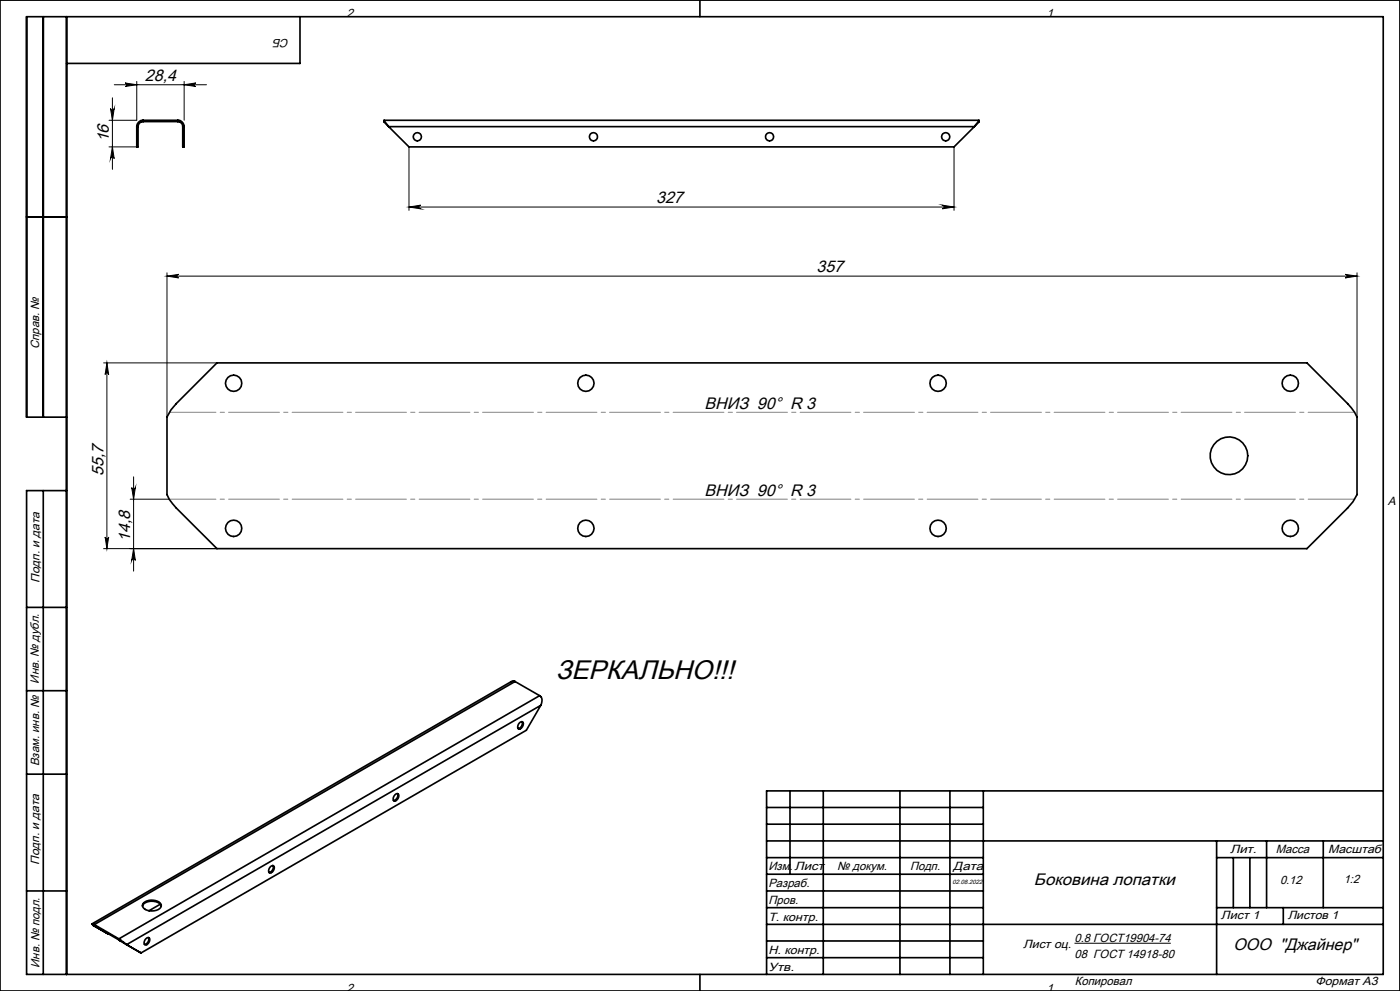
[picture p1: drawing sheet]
<svg xmlns="http://www.w3.org/2000/svg" width="420mm" height="297mm" viewBox="0 0 420 297" stroke-linecap="round" stroke-linejoin="round" font-family="sans-serif">
<g fill="none" stroke="#000" stroke-width=".3">
<path d="M32.7 36.1h8.3M33.2 32.5a.55 .55 0 0 0 .5 .6 .55 .55 0 0 0 .6-.6l-.6 3.6zM33.7 29.3v21.5M34.3 25.4h27.6M37.5 24.9l3.5 .5-3.5 .5a.53 .53 0 0 0 .5-.5 .53 .53 0 0 0-.5-.5zM41 24.4v11.6M55.2 25.4l3.5-.5a.53 .53 0 0 0-.5 .5 .53 .53 0 0 0 .5 .5zM55.2 24.4v11.6M32.7 44h8.3M33.7 44l.6 3.6a.55 .55 0 0 0-.6-.6 .55 .55 0 0 0-.5 .6zM122.7 44.1v18.9M286.2 44.1v18.9"/>
<path d="M122.7 62.1h163.5M122.7 62.1l3.5-.6a.55 .55 0 0 0-.5 .5 .55 .55 0 0 0 .5 .6zM282.7 61.5l3.5 .6-3.5 .5a.55 .55 0 0 0 .5-.6 .55 .55 0 0 0-.5-.5zM50.1 82.8l3.5-.6a.53 .53 0 0 0-.5 .6 .53 .53 0 0 0 .5 .5zM50.1 81.8v43.2M50.1 82.8h357M403.6 82.2l3.5 .6-3.5 .5a.53 .53 0 0 0 .5-.5 .53 .53 0 0 0-.5-.6zM407.1 81.8v43.2M31.1 108.8h34M32.1 108.8l.5 3.5a.53 .53 0 0 0-.5-.5 .53 .53 0 0 0-.6 .5zM32.1 108.8v55.6M39.1 149.6h11.7"/>
<path d="M39.5 146.1a.55 .55 0 0 0 .6 .5 .55 .55 0 0 0 .5-.5l-.5 3.5zM40.1 142.9v28.3M31.1 164.4h34M31.5 160.9a.53 .53 0 0 0 .6 .6 .53 .53 0 0 0 .5-.6l-.5 3.5zM40.1 164.4l.5 3.6a.55 .55 0 0 0-.5-.6 .55 .55 0 0 0-.6 .6zM322.4 282.7h28.8"/>
</g>
<g fill="none" stroke="#000" stroke-width=".5">
<path d="M0 0h420v297h-420zM13 5v120M20 5v287M90 5v14h-70M210 0v5M41 38h.4M41 38v6h.4v-6M42.3 36.2l-.9 .7-.4 1.1M42.3 36.2l.1 .3M42.4 36.5l-.7 .6-.3 .9M42.9 36.4l-.5 .1M42.9 36.1l-.6 .1"/>
<path d="M42.9 36.4h10.4M42.9 36.1v.3M42.9 36.1h10.4M53.3 36.1l.7 .1M53.3 36.4l.6 .1M53.3 36.1v.3M53.9 36.5l.7 .6 .2 .9M54 36.2l.9 .7 .3 1.1M54 36.2l-.1 .3M54.8 38h.4M54.8 38v6h.4v-6M115.2 36.2h178.5"/>
<path d="M115.2 36.2l1.4 1.8M115.2 36.2l.1 .5 1.3 1.3M116.6 38h175.7M116.6 38l6.1 6h163.5l6.1-6M293.7 36.2l-1.4 1.8M293.7 36.2l-.1 .5-1.3 1.3M8 65h12M20 125h-12v-120h407v287h-407v-145h12M52.9 121l12.2-12.2h327l12.2 12.2 2.1 2.5 .7 1.5v23.2l-1.2 2.2-1.6 1.9-12.2 12.1h-327l-12.2-12.1-2.1-2.6-.7-1.5v-23.2l1.2-2.2zM13 147v145M8 182h12M8 207h12"/>
<path d="M154.5 204.3l-.4-.2-.7 .2-125.8 72.6M154.5 204.3l-126.2 72.8M154.5 204.3l7.4 4.2M155.8 216.7l.3-.3 .7-.1a1.41 1.41 0 0 1-1.3 2.1 1.2 1.2 0 0 1 .3-1.7zM156.6 216.3a1.52 1.52 0 0 1-1.2 2M161.9 208.5l.2 .1a1.31 1.31 0 0 1 .4 1.9l-.3 .9M161.9 208.5l-126.2 72.9M162.2 211.4l-124.2 71.7M162.2 211.4l-4.3 7.5-115.6 66.7M8 232h12M118.5 238.2l.3-.3h.6a1.41 1.41 0 0 1-1.2 2.1 1.25 1.25 0 0 1 .3-1.8zM119.2 237.8a1.57 1.57 0 0 1-1.2 2.1"/>
<path d="M237 237v25M247 237v55M270 237v55M285 237v55M295 237v55M415 237h-185v55M81.1 259.8l.7-.4 .3 .1a1.41 1.41 0 0 1-1.3 2.1 1.25 1.25 0 0 1 .3-1.8zM81.9 259.4a1.57 1.57 0 0 1-1.2 2.1M230 252h185M230 257h65M230 242h65M230 247h65"/>
<path d="M365 252v40M365 257h50M370 257v15M375 257v15M380 252v20M397 252v20M8 267h12M27.8 276.9l.5 .2M27.8 276.9h-.2l.3 .4M27.8 276.9l.1 .4M27.9 277.3l.4 .1M27.9 277.3l-.1-.1 .4 .3"/>
<path d="M27.9 277.3l.3 .2M27.9 277.3l4.7 2.7M28.2 277.5l4.4 2.5M28.3 277.4l7.4 4.3M28.3 277.1v.3M28.3 277.1l7.4 4.3M28.3 277.4l-.1 .1M32.6 279.9v.1M42.8 271.6a3.1 3.1 0 0 1 3.9-1.4 2 2 0 0 1 1.7 1.4M43 270.6a3.7 3.7 0 0 1 5.4 .5 1.94 1.94 0 0 1-2.2 1.9 3 3 0 0 1-3.5-1.5zM48.1 271l-3.4 1.9M230 277h185"/>
<path d="M230 272h65M230 262h65M230 267h65M365 272h50M385 272v5M35.7 281.4l.5 .3M35.7 281.7l.4 .3M35.7 281.4v.3M36.1 282l1.6 1M36.2 281.7l1.8 1.4M36.2 281.7l-.1 .3M37.7 283l.3 .1"/>
<path d="M37.7 283l4.6 2.6M38 283.1l4.3 2.5M43.7 281.4l.4-.3 .6-.1a1.41 1.41 0 0 1-1.2 2.1 1.2 1.2 0 0 1 .2-1.7zM44.5 281a1.52 1.52 0 0 1-1.2 2M210 292v5M230 282h65M230 287h65"/>
<circle cx="125.2" cy="41" r="1.23"/>
<circle cx="178" cy="41" r="1.23"/>
<circle cx="230.9" cy="41" r="1.23"/>
<circle cx="283.7" cy="41" r="1.23"/>
<circle cx="70.1" cy="114.9" r="2.44"/>
<circle cx="175.8" cy="114.9" r="2.44"/>
<circle cx="281.4" cy="114.9" r="2.45"/>
<circle cx="387.1" cy="114.9" r="2.44"/>
<circle cx="368.7" cy="136.6" r="5.7"/>
<circle cx="70.1" cy="158.3" r="2.45"/>
<circle cx="175.7" cy="158.3" r="2.45"/>
<circle cx="281.4" cy="158.3" r="2.46"/>
<circle cx="387.1" cy="158.3" r="2.45"/>
</g>
<path d="M50.8 123.6h355.6M406.4 149.6h-355.6" fill="none" stroke="#808080" stroke-width=".3" stroke-dasharray="15.2 1.3 1.3 1.3" stroke-dashoffset="1.3"/>
<g fill="#000">
<path d="M33.2 32.5a.55 .55 0 0 0 .5 .6 .55 .55 0 0 0 .6-.6l-.6 3.6zM33.7 44l.6 3.6a.55 .55 0 0 0-.6-.6 .55 .55 0 0 0-.5 .6zM32.1 108.8l.5 3.5a.53 .53 0 0 0-.5-.5 .53 .53 0 0 0-.6 .5zM31.5 160.9a.53 .53 0 0 0 .6 .6 .53 .53 0 0 0 .5-.6l-.5 3.5zM39.5 146.1a.55 .55 0 0 0 .6 .5 .55 .55 0 0 0 .5-.5l-.5 3.5zM40.1 164.4l.5 3.6a.55 .55 0 0 0-.5-.6 .55 .55 0 0 0-.6 .6z"/>
<path d="M55.2 25.4l3.5-.5a.53 .53 0 0 0-.5 .5 .53 .53 0 0 0 .5 .5zM37.5 24.9l3.5 .5-3.5 .5a.53 .53 0 0 0 .5-.5 .53 .53 0 0 0-.5-.5z"/>
<path d="M282.7 61.5l3.5 .6-3.5 .5a.55 .55 0 0 0 .5-.6 .55 .55 0 0 0-.5-.5zM122.7 62.1l3.5-.6a.55 .55 0 0 0-.5 .5 .55 .55 0 0 0 .5 .6z"/>
<path d="M50.1 82.8l3.5-.6a.53 .53 0 0 0-.5 .6 .53 .53 0 0 0 .5 .5zM403.6 82.2l3.5 .6-3.5 .5a.53 .53 0 0 0 .5-.5 .53 .53 0 0 0-.5-.6z"/>
</g>
<text font-size="8" x="166.7" y="203.4">ЗЕРКАЛЬНО!!!</text>
<g font-size="5">
<text x="43.5" y="24.3">28,4</text>
<text x="32.7" y="42.7" transform="rotate(-90 32.7 42.7)">16</text>
<text x="196.8" y="60.9">327</text>
<text x="244.9" y="81.7">357</text>
<text x="211.4" y="122.5">ВНИЗ 90° R 3</text>
<text x="31" y="142.6" transform="rotate(-90 31 142.6)">55,7</text>
<text x="211.4" y="148.6">ВНИЗ 90° R 3</text>
<text x="39" y="162.5" transform="rotate(-90 39 162.5)">14,8</text>
<text x="310.2" y="265.2">Боковина лопатки</text>
<text x="370.1" y="284.6">ООО &quot;Джайнер&quot;</text>
</g>
<g font-size="3.6">
<text x="104" y="5.2">2</text>
<text x="314" y="5.2">1</text>
<text x="86.8" y="11.7" transform="rotate(-180 86.8 11.7)">СБ</text>
<text x="11.7" y="104.5" transform="rotate(-90 11.7 104.5)">Справ. №</text>
<text x="416.4" y="151.2">A</text>
<text x="11.9" y="174.7" transform="rotate(-90 11.9 174.7)">Подп. и дата</text>
<text x="11.7" y="204.9" transform="rotate(-90 11.7 204.9)">Инв. № дубл.</text>
<text x="11.7" y="229.6" transform="rotate(-90 11.7 229.6)">Взам. инв. №</text>
<text x="369" y="255.7">Лит.</text>
<text x="382.8" y="255.7">Масса</text>
<text x="398.4" y="255.8">Масштаб</text>
<text x="11.7" y="259.2" transform="rotate(-90 11.7 259.2)">Подп. и дата</text>
<text x="230.5" y="260.6">Изм.</text>
<text x="238.4" y="260.6">Лист</text>
<text x="251.1" y="260.6">№ докум.</text>
<text x="273" y="260.6">Подп.</text>
<text x="286" y="260.6">Дата</text>
<text x="230.5" y="265.9">Разраб.</text>
<text x="384" y="264.9">0.12</text>
<text x="403.1" y="264.6">1:2</text>
<text x="230.5" y="275.9">Т. контр.</text>
<text x="230.6" y="270.9">Пров.</text>
<text x="366.2" y="275.5">Лист 1</text>
<text x="386.3" y="275.4">Листов 1</text>
<text x="230.6" y="285.9">Н. контр.</text>
<text x="306.9" y="284.1">Лист оц.</text>
<text x="322.4" y="287">08 ГОСТ 14918-80</text>
<text x="322.4" y="282.3">0.8 ГОСТ19904-74</text>
<text x="11.9" y="290" transform="rotate(-90 11.9 290)">Инв. № подл.</text>
<text x="230.6" y="290.9">Утв.</text>
<text x="104" y="297.2">2</text>
<text x="314" y="297.2">1</text>
<text x="322.5" y="295.3">Копировал</text>
<text x="394.6" y="295.2">Формат А3</text>
</g>
<text font-size="1.8" x="285.8" y="265">02.08.2022</text>
</svg>
